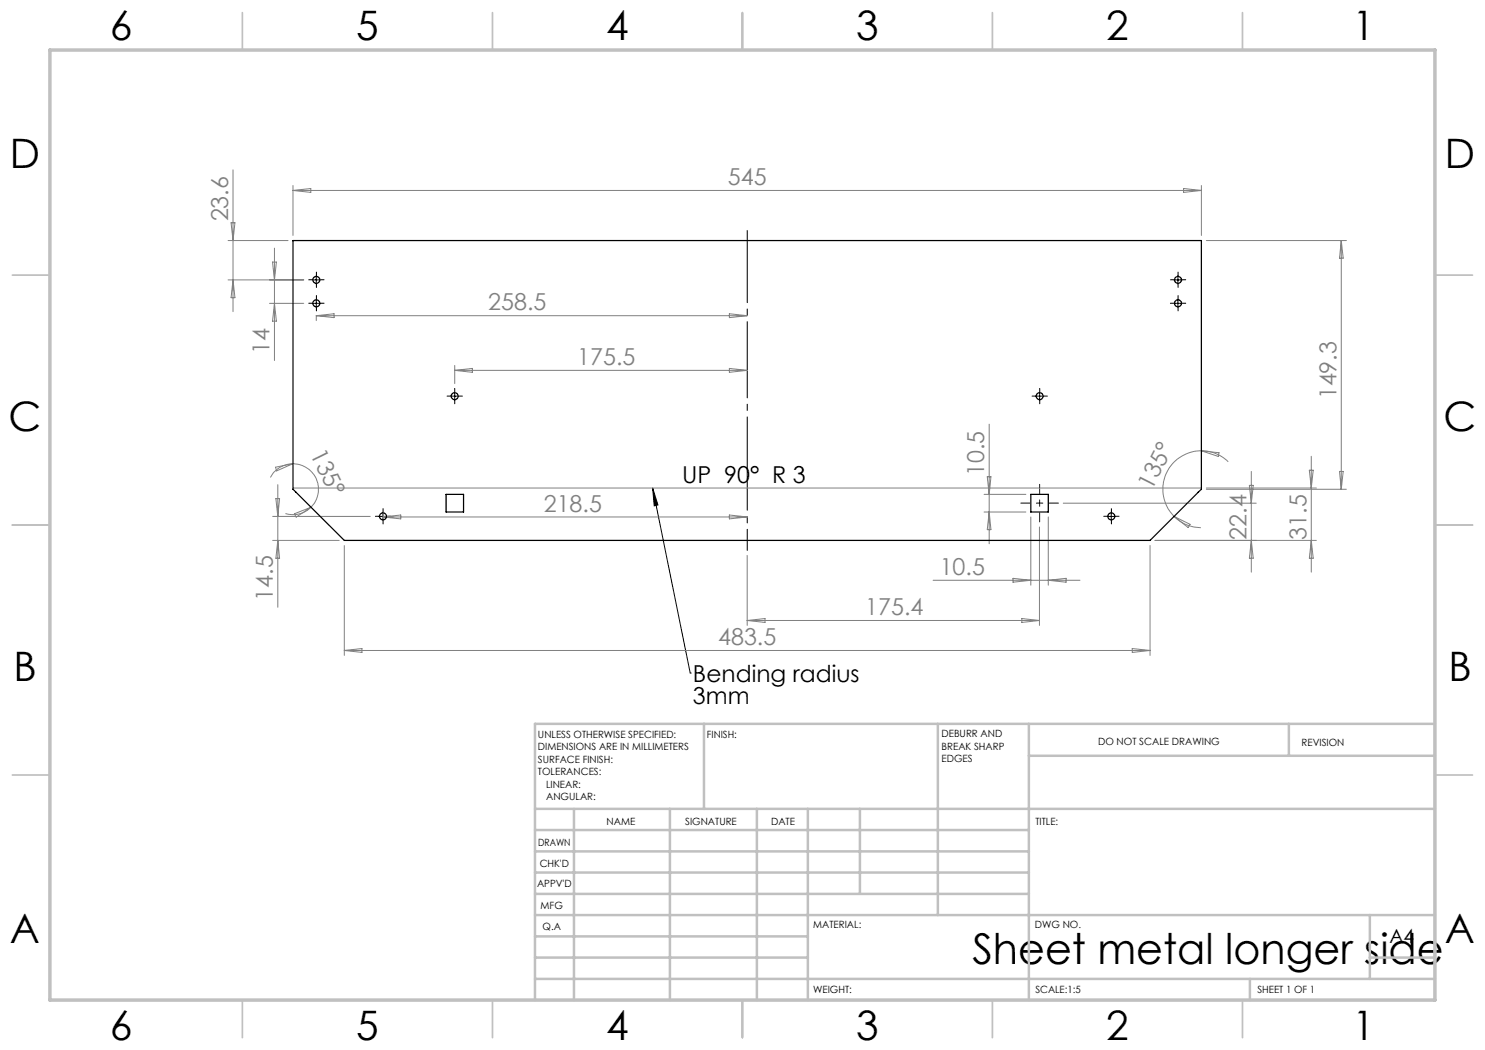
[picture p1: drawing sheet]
<svg xmlns="http://www.w3.org/2000/svg" width="297mm" height="210mm" viewBox="0 0 297 210" stroke-linecap="round" stroke-linejoin="round" font-family="sans-serif">
<g fill="none" stroke="#000" stroke-width=".2">
<path d="M62.4 56h1.7M63.3 55.1v1.7M63.3 59.8v1.7M234.8 56h1.6M235.6 55.1v1.7M235.6 59.8v1.7M62.4 60.7h1.7M90.1 79.2h1.7M90.9 78.4v1.7M207.1 79.2h1.7M207.9 78.4v1.7M234.8 60.7h1.6"/>
<path d="M130.5 97.6l7.5 37M130.5 97.6l1.1 3.4-.8 .2zM75.8 103.3h1.6M76.6 102.4v1.7M221.4 103.3h1.7M222.3 102.4v1.7M138 134.6h.1"/>
</g>
<g fill="none" stroke="#808080" stroke-width=".2">
<path d="M46.6 34v28.3M58.6 37.1v10M58.6 38.1h181.7M58.6 38.1l3.6-.4v.8zM236.7 37.7l3.6 .4-3.6 .4zM240.3 37.1v10M45.6 56h15.1M45.6 48.1h12M46.2 44.5h.8l-.4 3.6zM46.6 56l.4 3.5h-.8zM54.5 52.4h.8l-.4 3.6zM54.9 49.6v22.5"/>
<path d="M241.3 48.1h28M268.3 48.1v49.8M268.3 48.1l.3 3.5h-.7zM53.9 60.7h6.8M54.9 60.7l.4 3.5h-.8zM63.3 63.2v.9M63.3 63.1h86.1M63.3 63.1l3.5-.3v.7zM90.9 73.1v3.6M90.9 74.1h58.5M90.9 74.1l3.6-.4v.8zM145.9 73.7l3.5 .4-3.5 .4z"/>
<path d="M145.9 62.8l3.5 .3-3.5 .4zM55.1 93.4l3.5-.7-3.3 1.5zM55.2 99.7h.7l-.3 3.6zM55.6 96.9v24.6M58.6 92.7a5.1 5.1 0 0 1 4.7 3.2 5.1 5.1 0 0 1-1.1 5.6M58.6 92.7a5.1 5.1 0 0 0-4.5 2.8M58.6 97.6h181.7M196.8 98.9h8.4M197.4 95.3h.8l-.4 3.6zM197.8 84.8v24M240.3 90.2a7.7 7.7 0 0 0-7.2 4.7 7.7 7.7 0 0 0 1.7 8.4M240.3 90.2a7.6 7.6 0 0 1 5.3 2.1"/>
<path d="M240.3 90.2l3.5 .3-.1 .8zM241.3 97.9h28M241.3 97.6h22M249.9 97.1h.7l-.3 3.5zM250.3 94.3v20.1M261.9 94h.7l-.3 3.6zM262.3 91.3v23.1M267.9 94.3h.7l-.3 3.6zM54.5 108.1h13.3M54.5 103.3h19.5M55.6 108.1l.3 3.5h-.7zM58.9 102.8l3.3-1.3-3 1.9z"/>
<path d="M62.2 101.5a5.1 5.1 0 0 1-5.1 1.2M68.9 109.1v22M76.6 103.4h72.8M76.6 103.4l3.6-.4v.8zM145.9 103l3.5 .4-3.5 .4zM149.4 111.1v14M186.6 116.1h29.4M196.8 102.4h8.4M197.8 102.4l.4 3.5h-.8zM202.6 115.7l3.6 .4-3.6 .3zM206.2 103.4v13.6M207.9 105.4v19.7"/>
<path d="M209.7 103.4v13.6M209.7 116.1l3.5-.4v.7zM212.7 100.6h38.5M230 109.1v22M234.8 103.3a7.6 7.6 0 0 0 5.4 2.2M234.8 103.3l3.2 1.6-.4 .6zM250.3 108.1l.3 3.5h-.7zM262.3 108.1l.3 3.5h-.7zM263.3 108.1h-32.3M68.9 130.1h161.1M68.9 130.1l3.5-.4v.8zM149.4 124.1h58.5"/>
<path d="M149.4 124.1l3.6-.4v.8zM204.4 123.7l3.5 .4-3.5 .4zM226.4 129.7l3.6 .4-3.6 .4z"/>
</g>
<path d="M149.4 46.1v51.7" fill="none" stroke="#000" stroke-width=".2" stroke-dasharray="15.2 1.3 1.3 1.3" stroke-dashoffset=".8"/>
<path d="M149.4 110.1v-12.3" fill="none" stroke="#000" stroke-width=".2" stroke-dasharray="15.2 1.3 1.3 1.3" stroke-dashoffset="11"/>
<path d="M204.2 100.6h7.5M207.9 104.4v-7.5" fill="none" stroke="#000" stroke-width=".2" stroke-dasharray="15.2 1.3 1.3 1.3" stroke-dashoffset="13.4"/>
<g fill="none" stroke="#000" stroke-width=".2" stroke-dasharray="15.2 1.3 1.3 1.3">
<path d="M62.4 56h-.7M63.3 55.1v-.7M63.3 56.8v.7M63.3 59.8v-.7M64.1 56h.7M234.8 56h-.7M235.6 59.8v-.7M235.6 55.1v-.7M235.6 56.8v.7M236.4 56h.7M62.4 60.6h-.7M63.3 61.5v.7"/>
<path d="M64.1 60.6h.7M90.1 79.2h-.7M90.9 78.4v-.7M91.8 79.2h.7M207.1 79.2h-.7M207.9 78.4v-.7M208.8 79.2h.7M234.8 60.6h-.7M235.6 61.5v.7M236.4 60.6h.7M90.9 80.1v.7M207.9 80.1v.7"/>
<path d="M75.8 103.3h-.7M76.6 102.4v-.7M76.6 104.1v.7M77.4 103.3h.7M221.4 103.3h-.7M222.3 102.4v-.7M222.3 104.1v.7M223.1 103.3h.7"/>
</g>
<g fill="none" stroke="#c0c0c0" stroke-width=".35">
<path d="M48.5 2.5v7.5M98.5 2.5v7.5M148.5 2.5v7.5M198.5 2.5v7.5M248.5 2.5v7.5M2.5 55h7.5M287 55h7.5M2.5 105h7.5M287 105h7.5M2.5 155h7.5M287 155h7.5M48.5 200v7.5"/>
<path d="M98.5 200v7.5M148.5 200v7.5M198.5 200v7.5M248.5 200v7.5"/>
</g>
<g fill="none" stroke="#c0c0c0" stroke-width=".5">
<path d="M140.8 144.8v17M187.6 144.8v38.2M205.8 144.8v55.2M205.8 151.2h81.2M257.8 144.8v6.4M287 144.8h-180v55.2M107 161.8h180M107 178.8h98.8M107 174.5h98.8M107 170.3h98.8M107 166h98.8M114.8 161.8v38.2"/>
<path d="M134 161.8v38.2M151.4 161.8v38.2M161.6 161.8v38.2M172 161.8v17M107 195.8h180M107 191.5h54.6M107 187.3h54.6M107 183h180M250 195.8v4.2M274 191.5h13M274 183v12.8"/>
</g>
<path d="M10 10h277v190h-277z" fill="none" stroke="#c0c0c0" stroke-width=".7"/>
<path d="M130.5 97.6l1.1 3.4-.8 .2z" fill="#000"/>
<g fill="none" stroke="#000" stroke-width=".25">
<path d="M58.6 48.1h181.7v49.8l-10.3 10.2h-161.1l-10.3-10.2zM89.2 98.9h3.5v3.5h-3.5zM206.2 98.9h3.5v3.5h-3.5z"/>
<circle cx="63.3" cy="56" r=".71"/>
<circle cx="235.6" cy="56" r=".7"/>
<circle cx="63.3" cy="60.7" r=".71"/>
<circle cx="90.9" cy="79.2" r=".7"/>
<circle cx="207.9" cy="79.2" r=".7"/>
<circle cx="235.6" cy="60.7" r=".7"/>
<circle cx="76.6" cy="103.3" r=".71"/>
<circle cx="222.3" cy="103.3" r=".71"/>
</g>
<text font-size="8.5" x="194.5" y="192.7">Sheet metal longer side</text>
<g font-size="8.1">
<text x="22" y="8">6</text>
<text x="71.2" y="8">5</text>
<text x="121.2" y="8">4</text>
<text x="171.3" y="8">3</text>
<text x="221.3" y="8">2</text>
<text x="270.5" y="8">1</text>
<text x="2" y="33.6">D</text>
<text x="289" y="33.6">D</text>
<text x="1.7" y="86.1">C</text>
<text x="288.7" y="86.1">C</text>
<text x="2.7" y="136.1">B</text>
<text x="289.7" y="136.1">B</text>
<text x="2" y="188.6">A</text>
<text x="289" y="188.6">A</text>
<text x="22" y="208">6</text>
<text x="71.2" y="208">5</text>
<text x="121.2" y="208">4</text>
<text x="171.3" y="208">3</text>
<text x="221.3" y="208">2</text>
<text x="270.5" y="208">1</text>
</g>
<g font-size="4.7" fill="#808080">
<text x="145.6" y="37.1">545</text>
<text x="45.6" y="44.3" transform="rotate(-90 45.6 44.3)">23.6</text>
<text x="97.6" y="62.1">258.5</text>
<text x="53.9" y="70.8" transform="rotate(-90 53.9 70.8)">14</text>
<text x="115.5" y="73">175.5</text>
<text x="267.3" y="79.9" transform="rotate(-90 267.3 79.9)">149.3</text>
<text x="62" y="90.8" transform="rotate(64 62 90.8)">135°</text>
<text x="196.8" y="95.2" transform="rotate(-90 196.8 95.2)">10.5</text>
<text x="230.3" y="98.2" transform="rotate(-63 230.3 98.2)">135°</text>
<text x="108.8" y="102.4">218.5</text>
<text x="249.3" y="107.9" transform="rotate(-90 249.3 107.9)">22.4</text>
<text x="261.3" y="107.9" transform="rotate(-90 261.3 107.9)">31.5</text>
<text x="187.9" y="115">10.5</text>
<text x="54.6" y="120.1" transform="rotate(-90 54.6 120.1)">14.5</text>
<text x="173.1" y="123.1">175.4</text>
<text x="143.6" y="129.1">483.5</text>
</g>
<g font-size="4.7">
<text x="136.4" y="96.5">UP 90° R 3</text>
<text x="138.6" y="136.3">Bending radius</text>
<text x="138.6" y="140.9">3mm</text>
</g>
<text font-size="3.9" x="277.9" y="188.5">A4</text>
<g font-size="2">
<text x="107.6" y="147.6">UNLESS OTHERWISE SPECIFIED:</text>
<text x="141.4" y="147.6">FINISH:</text>
<text x="188.3" y="147.5">DEBURR AND</text>
<text x="188.3" y="150">BREAK SHARP</text>
<text x="219.6" y="149">DO NOT SCALE DRAWING</text>
<text x="260.3" y="149.2">REVISION</text>
<text x="107.6" y="150.1">DIMENSIONS ARE IN MILLIMETERS</text>
<text x="107.6" y="152.6">SURFACE FINISH:</text>
<text x="107.6" y="155.1">TOLERANCES:</text>
<text x="188.3" y="152.5">EDGES</text>
<text x="109.2" y="157.6">LINEAR:</text>
<text x="109.2" y="160.1">ANGULAR:</text>
<text x="121.3" y="165">NAME</text>
<text x="137" y="164.9">SIGNATURE</text>
<text x="154.2" y="164.9">DATE</text>
<text x="207.1" y="164.9">TITLE:</text>
<text x="107.6" y="169.1">DRAWN</text>
<text x="107.9" y="173.3">CHK'D</text>
<text x="107.4" y="177.4">APPV'D</text>
<text x="108.1" y="181.8">MFG</text>
<text x="108.5" y="186">Q.A</text>
<text x="162.6" y="185.5">MATERIAL:</text>
<text x="207" y="185.5">DWG NO.</text>
<text x="162.6" y="198.5">WEIGHT:</text>
<text x="207.1" y="198.6">SCALE:1:5</text>
<text x="251.5" y="198.6">SHEET 1 OF 1</text>
</g>
</svg>
